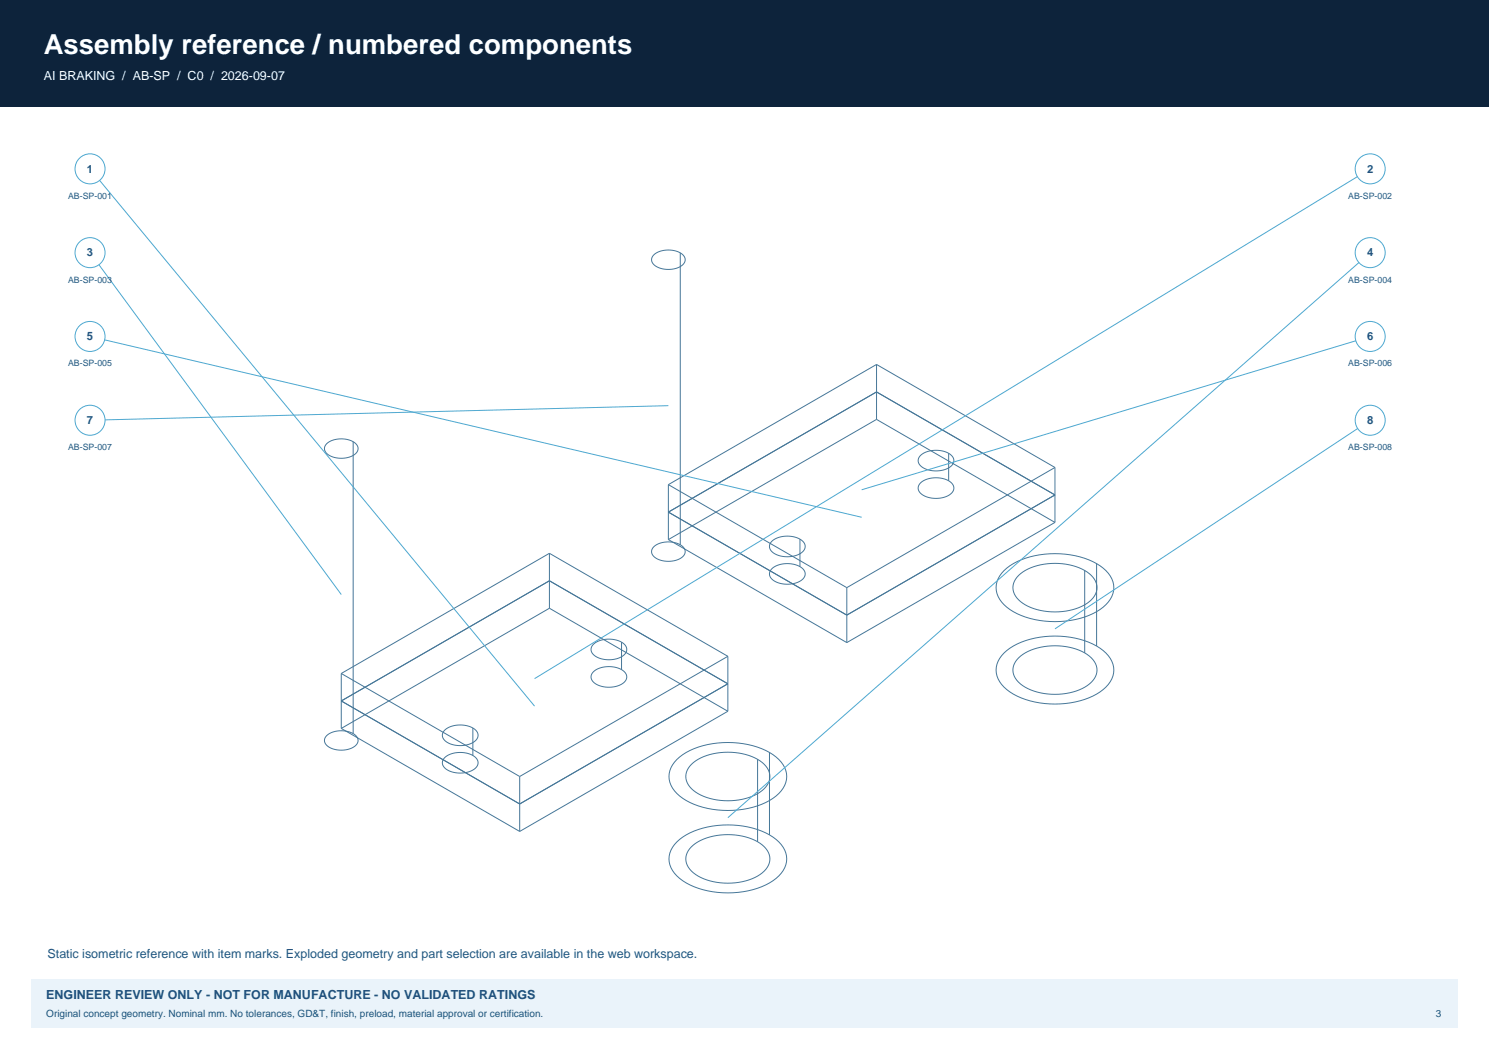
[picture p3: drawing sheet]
<svg xmlns="http://www.w3.org/2000/svg" width="420mm" height="297mm" viewBox="0 0 420 297" stroke-linecap="round" stroke-linejoin="round" font-family="sans-serif">
<path d="M0 0h420v30h-420z" fill-rule="evenodd" fill="#0d233b"/>
<path d="M8.8 276.2h402.4v13.7h-402.4z" fill-rule="evenodd" fill="#eaf3fa"/>
<g fill="none" stroke="#457798" stroke-width=".28">
<path d="M184.4 71.9a6.6 6.6 0 0 1 8.6 .4 2.22 2.22 0 0 1-1.8 3.2 6.6 6.6 0 0 1-7.1-1.3 1.76 1.76 0 0 1 .3-2.3zM191.9 71.3v82.3M247.2 110.5l-58.7 33.9M247.2 110.5l50.4 29.1M247.2 118.3l-58.7 33.9M247.2 110.5v7.8M247.2 118.3l50.4 29M247.2 102.8l50.4 29.1M247.2 102.8v7.7M247.2 102.8l-58.7 33.9M92.2 125.2a6.6 6.6 0 0 1 8.5 .4 2.22 2.22 0 0 1-1.7 3.2 6.6 6.6 0 0 1-7.2-1.3 1.76 1.76 0 0 1 .4-2.3zM99.6 124.6v82.3"/>
<path d="M188.5 136.7l50.4 29M188.5 136.7v7.7M259.7 128.5a7 7 0 0 1 9.1 .4 2.25 2.25 0 0 1-1.5 3.2 7 7 0 0 1-8-1.2 1.87 1.87 0 0 1 .4-2.4zM259.7 136.2a7 7 0 0 1 9.1 .5 2.25 2.25 0 0 1-1.5 3.2 7 7 0 0 1-8-1.2 1.87 1.87 0 0 1 .4-2.5zM267.6 127.9v7.7M297.6 139.6v7.7M297.6 139.6l-58.7 33.9M297.6 131.9v7.7M297.6 131.9l-58.7 33.8M155 156.1l50.3 29M155 156.1v7.7M155 156.1l-58.7 33.9"/>
<path d="M184.4 154.2a6.6 6.6 0 0 1 8.6 .4 2.22 2.22 0 0 1-1.8 3.2 6.6 6.6 0 0 1-7.1-1.3 1.76 1.76 0 0 1 .3-2.3zM188.5 144.4l50.4 29.1M188.5 144.4v7.8M188.5 152.2l50.4 29M217.7 152.7a7 7 0 0 1 9.1 .4 2.25 2.25 0 0 1-1.5 3.3 7 7 0 0 1-8-1.3 1.87 1.87 0 0 1 .4-2.4zM225.6 152.1v7.7M297.6 147.3l-58.7 33.9M309.3 159v23.2M155 163.8l-58.7 33.9M155 163.8l50.3 29.1M155 171.6l-58.7 33.9M155 163.8v7.8"/>
<path d="M155 171.6l50.3 29M217.7 160.4a7 7 0 0 1 9.1 .5 2.25 2.25 0 0 1-1.5 3.2 7 7 0 0 1-8-1.2 1.87 1.87 0 0 1 .4-2.5zM238.9 173.5v7.7M238.9 165.7v7.8M283.2 161a21.4 21.4 0 0 1 15.8-4.8 19 19 0 0 1 13.6 5.5 6.4 6.4 0 0 1-1.4 9.5 24.2 24.2 0 0 1-19.3 3.6 15.3 15.3 0 0 1-9.9-5.8 6.2 6.2 0 0 1 1.2-8zM287.3 162.3a16.9 16.9 0 0 1 15.3-2.8 9.1 9.1 0 0 1 6.7 5.1 5 5 0 0 1-2.6 5.5 17.9 17.9 0 0 1-18.8-.4 4.6 4.6 0 0 1-.6-7.4zM306 160.9v23.3M96.3 197.7l50.3 29.1M96.3 197.7v7.8M96.3 190l50.3 29M96.3 190v7.7M167.4 181.7a7 7 0 0 1 9.1 .5 2.25 2.25 0 0 1-1.5 3.2 7 7 0 0 1-8-1.2 1.87 1.87 0 0 1 .4-2.5z"/>
<path d="M167.4 189.5a7 7 0 0 1 9.1 .4 2.25 2.25 0 0 1-1.5 3.3 7 7 0 0 1-8-1.3 1.87 1.87 0 0 1 .4-2.4zM175.3 181.1v7.8M205.3 192.9v7.7M205.3 192.9l-58.7 33.9M205.3 185.1v7.8M205.3 185.1l-58.7 33.9M283.2 184.2a21.4 21.4 0 0 1 15.8-4.8 19 19 0 0 1 13.6 5.5 6.4 6.4 0 0 1-1.4 9.6 24.2 24.2 0 0 1-19.3 3.5 15.3 15.3 0 0 1-9.9-5.7 6.2 6.2 0 0 1 1.2-8.1zM287.3 185.6a16.9 16.9 0 0 1 15.3-2.8 9.1 9.1 0 0 1 6.7 5 5 5 0 0 1-2.6 5.6 17.9 17.9 0 0 1-18.8-.5 4.6 4.6 0 0 1-.6-7.3zM92.2 207.5a6.6 6.6 0 0 1 8.5 .4 2.22 2.22 0 0 1-1.7 3.2 6.6 6.6 0 0 1-7.2-1.3 1.76 1.76 0 0 1 .4-2.3zM96.3 205.5l50.3 29M125.4 205.9a7 7 0 0 1 9.1 .5 2.25 2.25 0 0 1-1.4 3.2 7 7 0 0 1-8-1.2 1.87 1.87 0 0 1 .3-2.5zM125.4 213.7a7 7 0 0 1 9.1 .4 2.25 2.25 0 0 1-1.4 3.3 7 7 0 0 1-8-1.3 1.87 1.87 0 0 1 .3-2.4z"/>
<path d="M133.4 205.3v7.8M146.6 219v7.8M190.9 214.2a21.4 21.4 0 0 1 15.9-4.7 19 19 0 0 1 13.6 5.5 6.4 6.4 0 0 1-1.5 9.5 24.2 24.2 0 0 1-19.3 3.5 15.3 15.3 0 0 1-9.9-5.7 6.2 6.2 0 0 1 1.2-8.1zM195 215.6a16.9 16.9 0 0 1 15.3-2.8 9.1 9.1 0 0 1 6.7 5 5 5 0 0 1-2.6 5.6 17.9 17.9 0 0 1-18.8-.5 4.6 4.6 0 0 1-.6-7.3zM205.3 200.6l-58.7 33.9M213.7 214.2v23.2M217 212.2v23.3M146.6 226.8v7.7M190.9 237.5a21.4 21.4 0 0 1 15.9-4.8 19 19 0 0 1 13.6 5.5 6.4 6.4 0 0 1-1.5 9.6 24.2 24.2 0 0 1-19.3 3.5 15.3 15.3 0 0 1-9.9-5.8 6.2 6.2 0 0 1 1.2-8zM195 238.8a16.9 16.9 0 0 1 15.3-2.7 9.1 9.1 0 0 1 6.7 5 5 5 0 0 1-2.6 5.6 17.9 17.9 0 0 1-18.8-.5 4.6 4.6 0 0 1-.6-7.4z"/>
</g>
<path d="M25.4 47.6l125.4 151.6" fill="none" stroke="#4da8d0" stroke-width=".28"/>
<circle cx="25.4" cy="47.6" r="4.2" fill="#fff" stroke="#4da8d0" stroke-width=".28"/>
<path d="M386.5 47.6l-235.7 143.8" fill="none" stroke="#4da8d0" stroke-width=".28"/>
<circle cx="386.5" cy="47.6" r="4.2" fill="#fff" stroke="#4da8d0" stroke-width=".28"/>
<path d="M25.4 71.3l70.9 96.4" fill="none" stroke="#4da8d0" stroke-width=".28"/>
<circle cx="25.4" cy="71.3" r="4.2" fill="#fff" stroke="#4da8d0" stroke-width=".28"/>
<path d="M386.5 71.3l-181.2 159.3" fill="none" stroke="#4da8d0" stroke-width=".28"/>
<circle cx="386.5" cy="71.3" r="4.2" fill="#fff" stroke="#4da8d0" stroke-width=".28"/>
<path d="M25.4 94.9l217.6 51" fill="none" stroke="#4da8d0" stroke-width=".28"/>
<circle cx="25.4" cy="94.9" r="4.2" fill="#fff" stroke="#4da8d0" stroke-width=".28"/>
<path d="M386.5 94.9l-143.5 43.2" fill="none" stroke="#4da8d0" stroke-width=".28"/>
<circle cx="386.5" cy="94.9" r="4.2" fill="#fff" stroke="#4da8d0" stroke-width=".28"/>
<path d="M188.5 114.4l-163.1 4.1" fill="none" stroke="#4da8d0" stroke-width=".28"/>
<circle cx="25.4" cy="118.5" r="4.2" fill="#fff" stroke="#4da8d0" stroke-width=".28"/>
<path d="M386.5 118.5l-88.9 58.9" fill="none" stroke="#4da8d0" stroke-width=".28"/>
<circle cx="386.5" cy="118.5" r="4.2" fill="#fff" stroke="#4da8d0" stroke-width=".28"/>
<text font-size="7.8" fill="#fff" x="12.3" y="15.2">Assembly reference / numbered components</text>
<text font-size="3.5" fill="#fff" x="12.3" y="22.6">AI BRAKING / AB-SP / C0 / 2026-09-07</text>
<text font-size="3.5" fill="#20577d" x="13.4" y="270.2">Static isometric reference with item marks. Exploded geometry and part selection are available in the web workspace.</text>
<text font-size="3.5" fill="#1b4e80" x="13.1" y="281.8">ENGINEER REVIEW ONLY - NOT FOR MANUFACTURE - NO VALIDATED RATINGS</text>
<g font-size="3.2" fill="#20577d">
<text x="24.5" y="48.7">1</text>
<text x="385.6" y="48.7">2</text>
<text x="24.5" y="72.3">3</text>
<text x="385.6" y="72.3">4</text>
<text x="24.5" y="96">5</text>
<text x="385.6" y="96">6</text>
<text x="24.5" y="119.6">7</text>
<text x="385.6" y="119.6">8</text>
</g>
<g font-size="2.8" fill="#1b4e80">
<text x="13.1" y="286.8">Original concept geometry. Nominal mm. No tolerances, GD&amp;T, finish, preload, material approval or certification.</text>
<text x="405" y="286.8">3</text>
</g>
<g font-size="2.5" fill="#20577d">
<text x="19.2" y="56.1">AB-SP-001</text>
<text x="380.3" y="56.1">AB-SP-002</text>
<text x="19.2" y="79.7">AB-SP-003</text>
<text x="380.3" y="79.7">AB-SP-004</text>
<text x="19.2" y="103.4">AB-SP-005</text>
<text x="380.3" y="103.4">AB-SP-006</text>
<text x="19.2" y="127">AB-SP-007</text>
<text x="380.3" y="127">AB-SP-008</text>
</g>
</svg>
